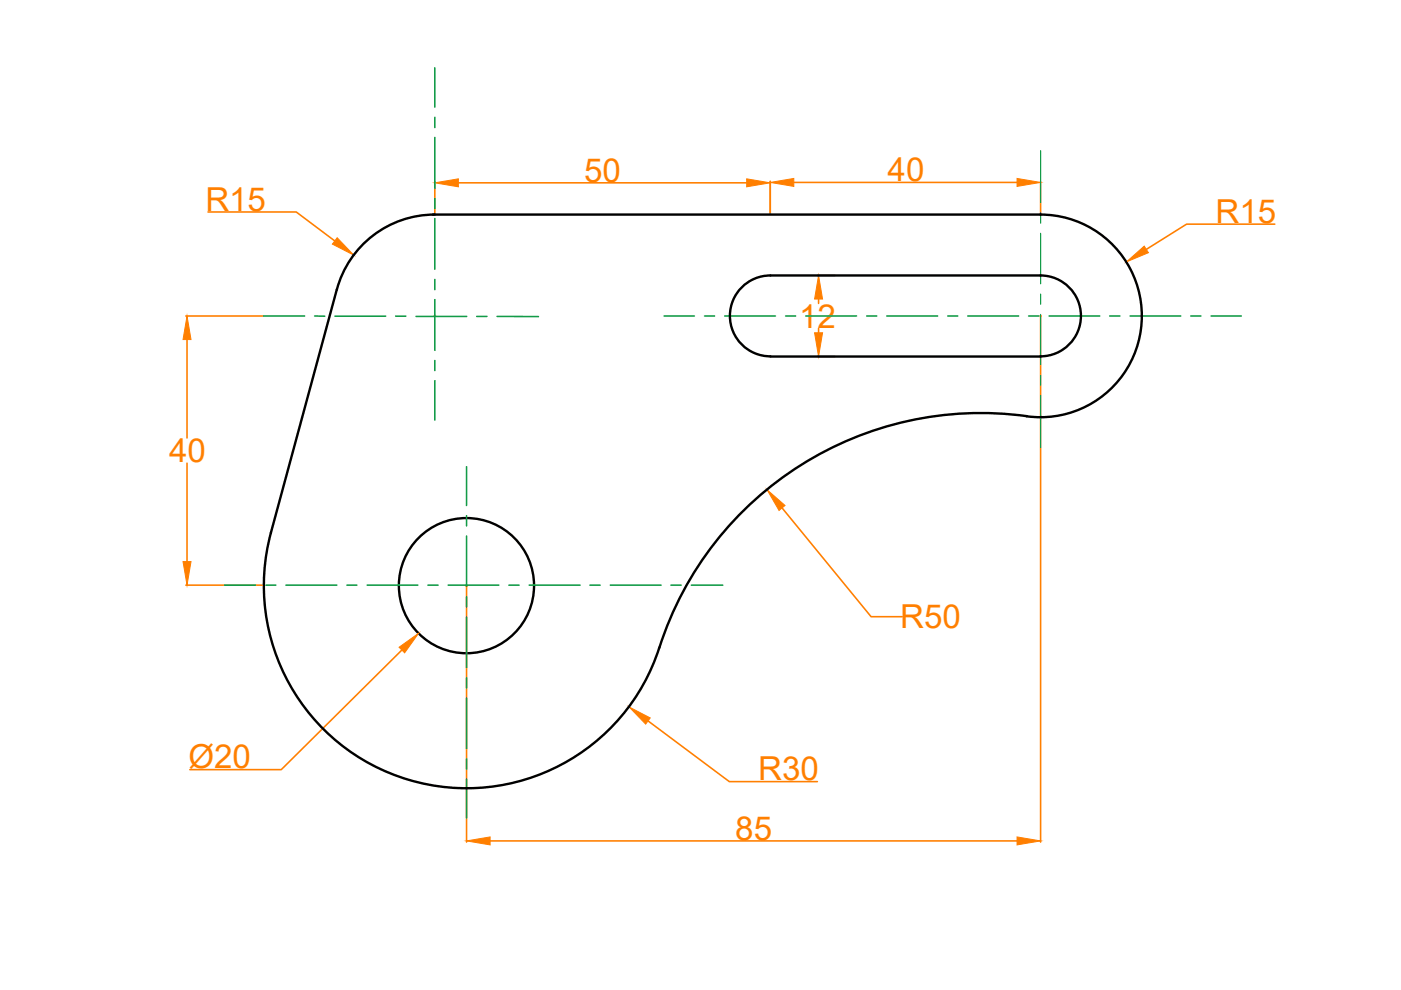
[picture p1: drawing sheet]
<svg xmlns="http://www.w3.org/2000/svg" width="297mm" height="210mm" viewBox="0 0 297 210" stroke-linecap="round" stroke-linejoin="round" font-family="sans-serif">
<!-- layer: 0 -->
<g fill="none" stroke="#000" stroke-width=".51">
<path d="M91.8 45.5h128.8a21.5 21.5 0 0 1 21.4 22.9 21.5 21.5 0 0 1-24.3 19.8 71.6 71.6 0 0 0-77.9 49.1M92.2 45.5a21.5 21.5 0 0 0-20.8 15.9l-14 51.6a42.9 42.9 0 0 0 29.3 52.4 42.9 42.9 0 0 0 53.1-28.1M163.3 58.4a8.6 8.6 0 0 0-8.5 8.6 8.6 8.6 0 0 0 8.5 8.6M163.4 58.4h57.2a8.6 8.6 0 0 1 8.6 8.6 8.6 8.6 0 0 1-8.6 8.6M163.4 75.6h57.2"/>
<circle cx="98.9" cy="124.2" r="14.3"/>
</g>
<g fill="none" stroke="#ff7f00" stroke-width=".34">
<path d="M92.2 38.5v6.9M97.2 38.8h61.1M163.3 38.4v7M168.3 38.7h47.3M220.6 38.4v7M44.1 44.9h18.7l8.2 6.2M173.3 58.4h3.8M270.3 47.5h-18.7l-8.5 5.4M39.4 67h16.3M39.7 72v20.9M92.1 67h.2M92.2 66.9v.2"/>
<path d="M173.3 75.6h3.8M173.6 63.4v.9M173.6 69.6v1M220.5 67h.3M220.6 66.9v.2M220.6 67.2v111.3M39.7 98.2v20.9M165.8 107.7l18.9 23.1h6.6M39.4 124.1h16.3M85.2 137.8l-25.6 25.4h-19.4M98.8 124.2h.2M98.9 124.1v.2"/>
<path d="M98.9 124.4v54.1M137.4 152.9l17.2 12.8h18.7M103.9 178.3h111.7"/>
</g>
<g fill="#ff7f00" stroke="#ff7f00" stroke-width=".21">
<path d="M71.5 50.4l3.5 3.7-4.5-2.3z"/>
<path d="M133.4 149.9l4.5 2.3-1 1.3z"/>
<path d="M162.6 103.8l3.8 3.4-1.2 1z"/>
<path d="M238.8 55.5l3.8-3.3 .9 1.4z"/>
<path d="M158.3 37.9l5 .9-5 .8z"/>
<path d="M92.2 38.8l5-.9v1.7z"/>
<path d="M163.3 38.7l5-.9v1.7z"/>
<path d="M215.6 37.8l5 .9-5 .8z"/>
<path d="M173.6 58.4l.8 5h-1.7z"/>
<path d="M172.7 70.6h1.7l-.8 5z"/>
<path d="M39.7 67l.8 5h-1.7z"/>
<path d="M38.8 119.1h1.7l-.8 5z"/>
<path d="M215.6 177.4l5 .9-5 .8z"/>
<path d="M98.9 178.3l5-.9v1.7z"/>
<path d="M84.6 137.2l4.2-2.9-3 4.1z"/>
</g>
<g fill="none" stroke="#139b48" stroke-width=".34">
<path d="M92.2 14.4v8.3M92.2 24.9v2.1M92.2 29.2v10.7M92.2 42.1v2.1M92.2 46.3v10.8M92.2 59.3v2.1M55.8 67h8.8M66.7 67h2.2M71 67h10.8M83.9 67h2.1M88.2 67.1h10.8M92.2 63.5v10.8"/>
<path d="M92.2 76.4v2.2M101.1 67.1h2.1M105.4 67.1h8.8M140.8 67h6.4M149.4 67h2.1M153.7 67h10.7M166.6 67h2.1M170.8 67h10.8M183.8 67h2.1M188 67h10.8M200.9 67h2.2M205.2 67h10.8"/>
<path d="M218.1 67h2.1M222.4 67h10.8M235.3 67h2.1M239.6 67h10.7M252.5 67h2.1M256.8 67h6.4M92.2 80.7v8.4M98.9 99v8.2M98.9 109.3v2.2M98.9 113.7v10.7M47.6 124.1h6.6M56.4 124.1h2.1"/>
<path d="M60.6 124.1h10.8M73.6 124.1h2.1M77.8 124.1h10.8M90.7 124.1h2.2M95 124.1h10.8M98.9 126.5v2.2M98.9 130.8v10.7M107.9 124.1h2.2M112.2 124.1h10.8M125.1 124.1h2.1M129.4 124.1h10.8M142.3 124.1h2.1"/>
<path d="M146.6 124.1h6.6M98.9 143.7v2.2M98.9 148v10.7M98.9 160.9v2.2M98.9 165.2v8.2"/>
</g>
<path d="M220.6 31.9v11.1M220.6 45.2v2.1M220.6 49.5v10.7M220.6 62.3v2.2M220.6 66.7v10.7M220.6 79.5v2.2M220.6 83.8v11.1" fill="none" stroke="#139b48" stroke-width=".25"/>
<g font-size="7" fill="#ff7f00">
<text x="123.9" y="38.6">50</text>
<text x="188.2" y="38.5">40</text>
<text x="43.5" y="44.7">R15</text>
<text x="257.7" y="47.3">R15</text>
<text x="169.4" y="69.5">12</text>
<text x="35.9" y="98">40</text>
<text x="190.9" y="133.2">R50</text>
<text x="39.9" y="162.8">Ø20</text>
<text x="160.8" y="165.5">R30</text>
<text x="155.9" y="178.1">85</text>
</g>
</svg>
